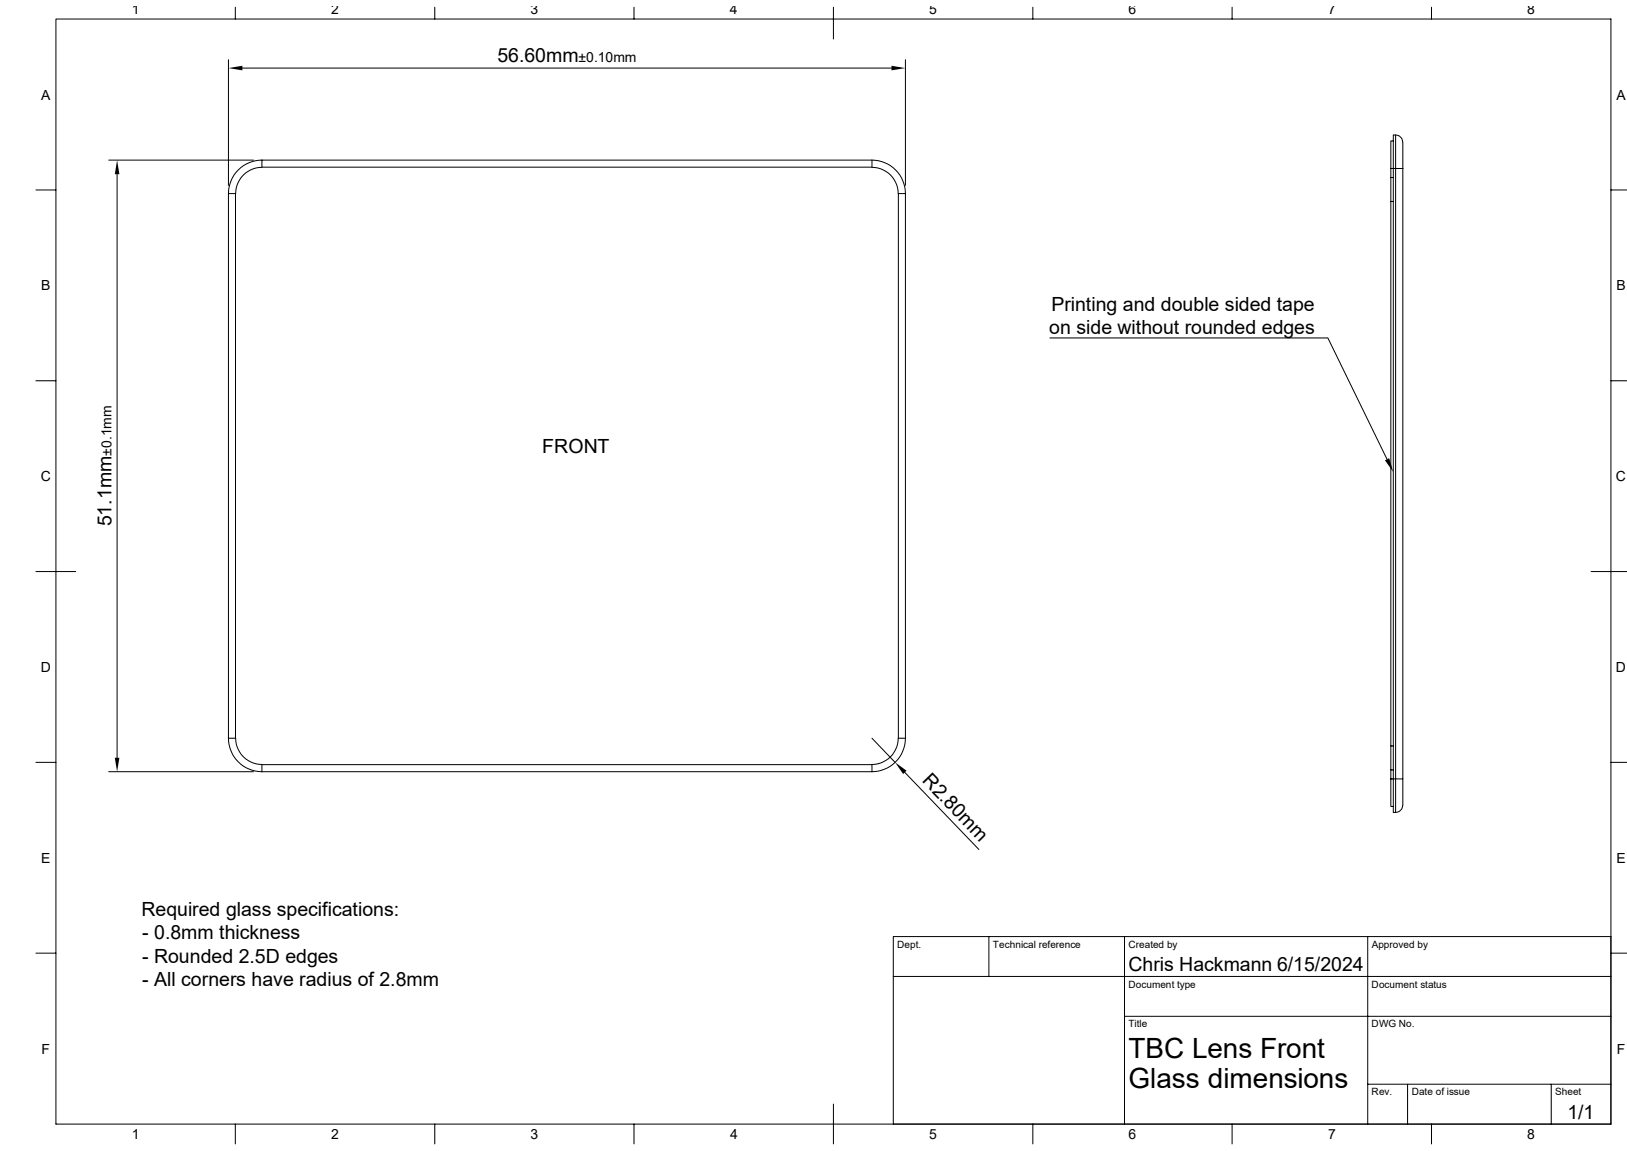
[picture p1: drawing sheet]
<svg xmlns="http://www.w3.org/2000/svg" width="420mm" height="297mm" viewBox="0 0 420 297" stroke-linecap="round" stroke-linejoin="round" font-family="sans-serif">
<g fill="none" stroke="#000" stroke-width=".26">
<path d="M14.4 4.9h401.4v285.2h-401.4zM59 15.4v32.4M60.7 1.9v3M62.6 17.6h167.5M112.2 1.9v3M163.7 1.9v3M215.1 1.9v8.2M233.7 15.4v32.4M266.6 1.9v3M318.1 1.9v3M369.5 1.9v3M359.7 36.4h-.7v7.1"/>
<path d="M360.3 34.8v8.7M360.3 34.8h-.6v174.8h.6M360.3 34.8a2.04 2.04 0 0 1 1.8 2.6v6.1M9.3 49h5.1M28.1 41.3h37.3M30.2 45v150.5M59 50h1.8v140.5h-1.8M59 50v140.5M67.6 41.3v1.8h157.5v-1.8M67.6 43.2a6.8 6.8 0 0 0-6.8 6.8M67.6 41.3a8.7 8.7 0 0 0-8.6 8.7M67.6 41.3h157.5"/>
<path d="M225.1 43.2a6.8 6.8 0 0 1 6.8 6.8M225.1 41.3a8.7 8.7 0 0 1 8.6 8.7M233.7 50h-1.8v140.5M233.7 50v140.5M359 52h.7M359 45.8h.7M359 43.5h1.3M359 43.5v157.5M360.3 43.5h1.8M360.3 43.5v157.5M362.1 43.5v157.5M415.8 49h4.1"/>
<path d="M9.3 98.3h5.1M271 87.2h71.8l15.3 31.3M415.8 98.3h4.1M9.3 147.5h10.3M410.7 147.5h9.2M9.3 196.7h5.1M28.1 199.1h37.3M59 190.5a8.7 8.7 0 0 0 8.6 8.6M60.8 190.5a6.8 6.8 0 0 0 6.8 6.8M67.6 199.1h157.5M225.1 190.5l6 6.2M225.1 199.1v-1.8h-157.5v1.8"/>
<path d="M231.9 190.5a6.8 6.8 0 0 1-6.8 6.8M231.9 190.5h1.8M233.6 199.3l19.1 19.9M233.7 190.5a8.7 8.7 0 0 1-8.6 8.6M359 198.7h.7M359 192.5h.7M415.8 196.7h4.1M359 201v7.1h.7M359 201h1.3M360.3 201h1.8M360.3 201v8.6M362.1 201v4.8a4 4 0 0 1-.8 3.5l-1 .3"/>
<path d="M9.3 246h5.1M230.6 252h185.2M255.3 241.7v10.3M290.3 241.7v48.4M353.1 241.7v48.4M415.8 241.7h-185.2v48.4M415.8 246h4.1M290.3 262.3h125.5M353.1 279.8h62.7M363.3 279.8v10.3M400.4 279.8v10.3M60.7 290.1v5.1"/>
<path d="M112.2 290.1v5.1M163.7 290.1v5.1M215.1 284.9v10.3M266.6 290.1v5.1M318.1 290.1v5.1M369.5 290.1v5.1"/>
</g>
<path d="M59 17.6l3.6-.6v1.2zM230.1 17l3.6 .6-3.6 .6zM30.2 41.3l.6 3.7h-1.2zM357.5 118.8l1.1-.6 1 3.6zM29.6 195.5h1.2l-.6 3.6zM231.1 196.7l2.9 2.2-.9 .8z" fill="#000"/>
<g font-size="7.2">
<text x="291.3" y="273.1">TBC Lens Front</text>
<text x="291.3" y="280.8">Glass dimensions</text>
</g>
<g font-size="5">
<text x="128.4" y="16">56.60mm</text>
<text x="271.4" y="80.1">Printing and double sided tape</text>
<text x="270.8" y="86.2">on side without rounded edges</text>
<text x="140" y="117">FRONT</text>
<text x="28.7" y="135.8" transform="rotate(-90 28.7 135.8)">51.1mm</text>
<text x="237.9" y="201.6" transform="rotate(46 237.9 201.6)">R2.80mm</text>
<text x="36.5" y="236.3">Required glass specifications:</text>
<text x="36.7" y="242.4">- 0.8mm thickness</text>
<text x="36.7" y="248.4">- Rounded 2.5D edges</text>
<text x="291.3" y="250.4">Chris Hackmann 6/15/2024</text>
<text x="36.7" y="254.5">- All corners have radius of 2.8mm</text>
<text x="404.6" y="288.7">1/1</text>
</g>
<g font-size="3.6">
<text x="34" y="3.6">1</text>
<text x="85.5" y="3.6">2</text>
<text x="136.9" y="3.6">3</text>
<text x="188.4" y="3.6">4</text>
<text x="239.9" y="3.6">5</text>
<text x="291.3" y="3.6">6</text>
<text x="342.8" y="3.6">7</text>
<text x="394.3" y="3.6">8</text>
<text x="149.4" y="16">±0.10mm</text>
<text x="10.7" y="25.7">A</text>
<text x="417.2" y="25.7">A</text>
<text x="10.7" y="74.9">B</text>
<text x="417.2" y="74.9">B</text>
<text x="28.7" y="117.6" transform="rotate(-90 28.7 117.6)">±0.1mm</text>
<text x="10.5" y="124.2">C</text>
<text x="417.1" y="124.2">C</text>
<text x="10.5" y="173.4">D</text>
<text x="417.1" y="173.4">D</text>
<text x="10.7" y="222.6">E</text>
<text x="417.2" y="222.6">E</text>
<text x="10.8" y="271.9">F</text>
<text x="417.3" y="271.9">F</text>
<text x="34" y="293.9">1</text>
<text x="85.5" y="293.9">2</text>
<text x="136.9" y="293.9">3</text>
<text x="188.4" y="293.9">4</text>
<text x="239.9" y="293.9">5</text>
<text x="291.3" y="293.9">6</text>
<text x="342.8" y="293.9">7</text>
<text x="394.3" y="293.9">8</text>
</g>
<g font-size="2.6">
<text x="231.6" y="244.6">Dept.</text>
<text x="256.3" y="244.6">Technical reference</text>
<text x="291.3" y="244.6">Created by</text>
<text x="354.1" y="244.6">Approved by</text>
<text x="291.3" y="254.8">Document type</text>
<text x="354.1" y="254.8">Document status</text>
<text x="291.3" y="265.1">Title</text>
<text x="354.1" y="265.1">DWG No.</text>
<text x="354.1" y="282.7">Rev.</text>
<text x="364.4" y="282.7">Date of issue</text>
<text x="401.4" y="282.7">Sheet</text>
</g>
</svg>
